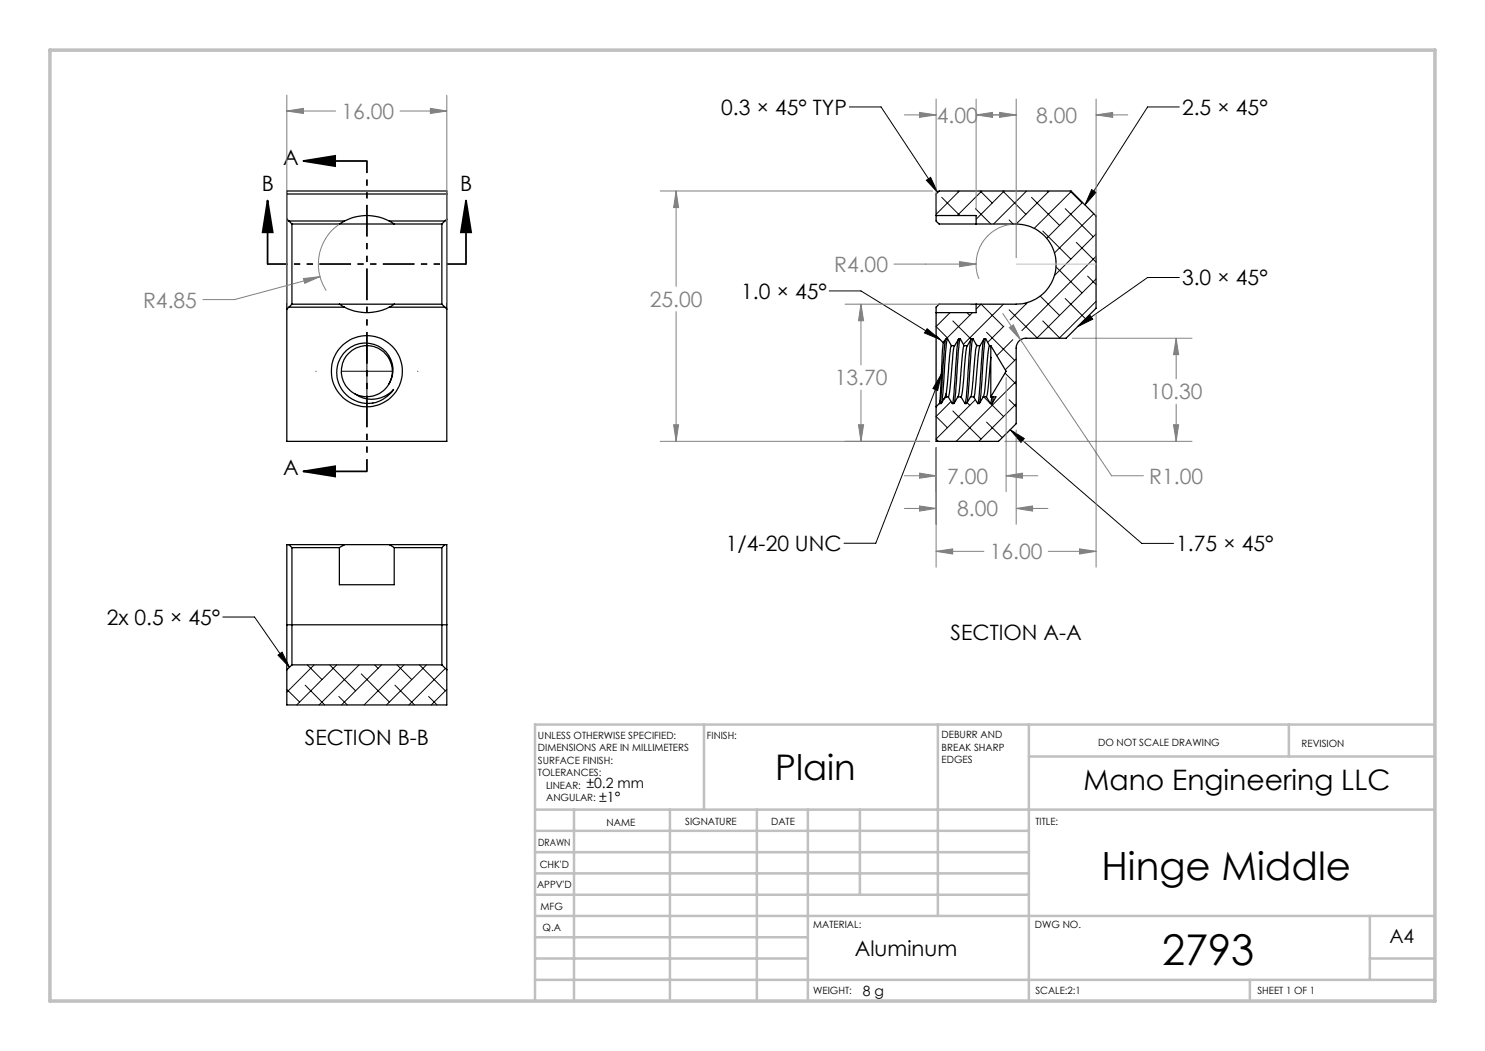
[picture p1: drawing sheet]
<svg xmlns="http://www.w3.org/2000/svg" width="297mm" height="210mm" viewBox="0 0 297 210" stroke-linecap="round" stroke-linejoin="round" font-family="sans-serif">
<g fill="none" stroke="#000" stroke-width=".25">
<path d="M57.4 38.8h32M57.4 43.8v18M57.4 43.8v-5.6h32v5.6M57.4 43.8l.4 .4M57.8 44.2h11.1M57.8 44.2l.6 .6M58.4 44.8v16M58.4 44.8h30M68.9 44.2a9.7 9.7 0 0 1 9 0M68.9 44.2l-1 .6M77.9 44.2l.9 .6M77.9 44.2h11.1"/>
<path d="M88.4 44.8v16M89.4 43.8v18M89.4 43.8l-1 1M187.2 43.1v.1a1.41 1.41 0 0 0 .6 1.6h15.4a8 8 0 0 1 8 8 8 8 0 0 1-8 8h-15.4a1.5 1.5 0 0 0-.6 1.6v.1M187.2 43.1v-4.3l.6-.6h26.4l5 5v18.4l-6 6h-8a1.93 1.93 0 0 0-2 2v15.1l-3.5 3.5h-12.5v-6.9M187.2 43.1h8v1.7M57.4 61.8v26.4h32v-26.4M57.8 61.4h11.1M57.8 61.4l-.4 .4M58.4 60.8h30M58.4 60.8l-.6 .6M67.9 60.8l1 .6"/>
<path d="M68.9 61.4a9.7 9.7 0 0 0 9 0M69.3 70a5.5 5.5 0 0 1 7.8 .2 5.5 5.5 0 0 1-.4 7.9 5.3 5.3 0 0 1-5.7 .6 5.8 5.8 0 0 0 7.7-.9 6.2 6.2 0 0 1-9.1 1.4 6.2 6.2 0 0 1-.3-9.2zM77.7 76.8l.3-.6 .5-1.5a5.1 5.1 0 0 0-4.3-5.6h-.6a5.2 5.2 0 0 0-4.3 2 5.1 5.1 0 0 0 1.7 7.6M77.9 61.4h11.1M78.8 60.8l-.9 .6M88.4 60.8l1 1M187.2 67.1v14.2M187.2 67.1l1.5 1.4M187.2 62.5v4.6M188.7 68.5l-.2 1.5-.6 10.6M188.8 79.7l-.6 .9h-.3M189.1 67.8l-.3 2.5a81.8 81.8 0 0 1-.9 10.3"/>
<path d="M189.2 78.7v.6M189.2 78.7l-.4 1M189.2 79.3h.5M189.2 79.3l-.4 .4M189.5 67.7h-.3l-.5 .8M189.5 67.7l.8 1.4M189.5 67.7a14.8 14.8 0 0 0-.5 4.6l-.4 6.1-.3 2.1M189.7 79.3l.8 1.3M190.3 69.1l-.4 2.1-.7 7.5M190.3 69.1h.6M190.9 69.1a7.9 7.9 0 0 0-.4 3.2l-.3 3.4a10.8 10.8 0 0 1-.5 3.6M191.6 79.3l-.8 1.3h-.3"/>
<path d="M191.6 79.3h.6M191.7 67.8l-.4 2.4-.5 8.2-.3 2.2M192.1 67.7h-.4l-.8 1.4M192.1 67.7l.7 1.4M192.1 67.7a14.8 14.8 0 0 0-.6 4.6l-.4 6.1-.2 2.1M192.2 79.3l.8 1.3M192.8 69.1l-.3 1.7-.6 7.1-.3 1.4M192.8 69.1h.7M193.5 69.1l-.4 1.8-.4 4.9a9.3 9.3 0 0 1-.5 3.5M194.1 79.3l-.8 1.3h-.3M194.1 79.3h.6M194.2 67.8l-.2 1.6-.7 9.8-.3 1.4"/>
<path d="M194.6 67.7h-.3l-.8 1.4M194.6 67.7a14.8 14.8 0 0 0-.5 4.6l-.4 6.1-.3 2.1M194.6 67.7l.8 1.4M194.7 79.3l.8 1.3M195.2 60.8v1.7h-8M195.4 69.1l-.3 1.1-.6 7.5-.4 1.6M195.4 69.1h.6M196 69.1l-.3 1.9-.7 7.6-.3 .7M196.6 79.3l-.7 1.3h-.4M196.6 79.3h.7M196.7 67.8l-.3 2.5a88.6 88.6 0 0 1-.9 10.3M197.1 67.7h-.3l-.8 1.4"/>
<path d="M197.1 67.7a14.8 14.8 0 0 0-.5 4.6l-.4 6.1-.3 2.1M197.1 67.7l.8 1.4M197.3 79.3l.8 1.3M197.9 69.1l-.2 1-.3 2.8a30.8 30.8 0 0 1-.7 6.3l-.1 .1M197.9 69.1h.3M198.2 71.4l-.4 4.6a9.2 9.2 0 0 1-.5 3.3M198.2 69.1v2.3M198.2 79.3h1l-.8 1.3h-.3M198.2 71.4v7.9M198.2 69.1l3 5.1-3 5.1M198.3 79.3l-.2 1.3M198.6 79.3l-.1 1.2"/>
<path d="M187.9 80.6h.1M187.9 80.6l-.7 .7M57.8 108.8l.6 .6M58.4 109.4v23.4M58.4 109.4h9.5M67.9 109.4v7.4h10.9v-7.4M68.9 108.8l-1 .6M77.9 108.8l.9 .6M78.8 109.4h9.6M88.4 109.4v23.4M89 108.8l-.6 .6M57.4 124.8v9"/>
<path d="M57.4 124.8v-16h32v32.1h-32v-7.1M57.4 124.8h32M58.4 132.8l-1 1M58.4 132.8h30M88.4 132.8l1 1"/>
<circle cx="73.4" cy="74.2" r="7.1"/>
</g>
<g fill="none" stroke="#000" stroke-width=".2">
<path d="M169.9 21.4h6.3l11.3 17.1M185.3 36l.8-.6 1.4 3.1zM188.3 39.4l3.7 3.7M191.6 38.2l.1 .1M191.9 38.2l-4.7 4.6M196 38.2l2.4 2.4M196.4 38.2l-4.9 4.9M200.6 38.2l4.6 4.6M200.8 38.2l-5.6 5.6M205.3 38.2l-6.6 6.6M206.3 39.4l5.6 5.6M209.5 38.2l.2 .1"/>
<path d="M209.8 38.2l-6.6 6.6M214 38.2l2.4 2.4M214.3 38.2l-7.5 7.4M218.3 37.9l.9 .5-2.2 2.6zM235.9 21.4h-6.4l-12.5 19.6M165.8 58.1h6.4l15.8 9.7M195.1 41.7l3.1 3.1M201.8 43.9l.8 .9M208 59.2l3.9 3.8M208.6 46.2l5.6 5.6M211.2 53.3l5.2 5.2M213 59.6l4 4"/>
<path d="M213 41.7l5.7 5.6M215.3 48.4l3.9 4M216.5 40.5l-7.2 7.1M217.5 55.2l1.7 1.7M218.8 42.7l-7.9 7.8M219.2 46.7l-8.3 8.4M219.2 51.2l-14.8 14.9M219.2 55.7l-11.8 11.9M235.9 55.4h-6.4l-14 9.9M63.2 74.2h.1M68.3 74.2h10.2M73.4 64h.1"/>
<path d="M73.4 69.1v10.2M83.5 74.2h.1M185.4 65.7l2.6 2.1-3.1-1.3zM188.3 74.7l-.8 3.3-.9-.4zM188.3 74.7l-13.1 33.8h-6.4M189.1 67.9l-.5 .5M190 62.5l-2.8 2.8 2.3 2.2M190.6 64.1l3.6 3.7M193.4 62.5l.6 .5M194.5 62.5l-5.2 5.2M195.1 79.9l-7.9 7.8 .5 .5M195.2 61.8l1-1 4.5 4.5"/>
<path d="M195.2 68.8l.3 .3M196.7 79.3l1.3 1.3M197.3 66.4l5.6 5.6M200.7 60.8l-8 8M200.8 65.2l-3.2 3.2M201 74.5l2.2 2.3M201.8 79.9l1.4 1.4M201.8 61.9l5.6 5.6M202.6 67.9l-3.2 3.2M203.2 71.7l-2.2 2.2M203.2 76.2l-12 12M205 60.6l.2 .2"/>
<path d="M205.5 60.4l-3.5 3.5M208.6 64.1l3.4 3.5M215.5 65.3l2.4-2.4 .6 .9zM219.2 60.2l-7.4 7.4M73.4 84.3v.1M190.2 80.2l-3 3 2.3 2.3M190.6 82.1l5.6 5.6M193.4 80.5l.6 .5M197.3 84.3l3.1 3.1M198.1 80.6l2.6 2.6M202 85.9l2.9 1.7-.7 .8zM202 85.9l26.4 22.7h6.3"/>
<path d="M203.2 80.7l-7.4 7.5M44.6 123.3h6.3l7 10M55.6 130.9l.8-.6 1.5 3zM57.4 137.8l2.5 2.5M61 136.9l3.9 4M61.5 132.8l2.9 3M62.8 132.8l-5.4 5.5M65.9 132.8l5.2 5.2M67.3 132.8l-8 8.1M67.8 139.2l1.7 1.7M71.8 132.8l-8 8.1M72.2 134.6l5.7 5.7"/>
<path d="M74.9 132.8l.7 .8M76.3 132.8l-8 8.1M79 136.9l3.9 4M79.4 132.8l2.9 3M80.8 132.8l-8 8.1M83.9 132.8l5.2 5.2M85.3 132.8l-8 8.1M85.7 139.2l1.7 1.7M89.1 133.6l-7.3 7.3M89.4 137.8l-3.1 3.1"/>
</g>
<path d="M60.7 32.2l6.3-1.1v2.1zM60.7 32.2h12.7M53.5 40.1l1 6.3h-2zM53.5 40.1v12.7M93.2 40.1l1 6.3h-2zM93.2 40.1v12.7M60.7 94.2l6.3-1v2zM60.7 94.2h12.7" fill="none" stroke="#000" stroke-width=".35"/>
<g fill="none" stroke="#808080" stroke-width=".2">
<path d="M57.4 19v41.5M89.4 19v41.5M187.2 19.8v22M195.2 19.8v22M203.2 19.8v31.7M219.2 19.8v31.7M57.4 22.2l3.3-.5v1zM57.4 22.2h9.7M80 22.2h9.4M86.1 21.7l3.3 .5-3.3 .5zM132 38.2h54.5M135.2 38.2l.5 3.3h-1z"/>
<path d="M135.2 38.2v19M180.9 23h6.3M183.9 22.5l3.3 .5-3.3 .5zM195.2 23l3.3-.5v1zM195.2 23h8M199.9 22.5l3.3 .5-3.3 .5zM219.2 23l3.3-.5v1zM219.2 23h6.4M60.7 55.7l3.3-.4-3 1.3zM64 55.3l-17.1 4.6h-6.3M67.8 44.8a9.7 9.7 0 0 0-2.5 13.3M178.8 52.8h16.4"/>
<path d="M191.9 52.3l3.3 .5-3.3 .5zM202 44.9a8 8 0 0 0-6.2 10.8M135.2 62.3v25.9M169 60.8h25M172.2 60.8l.5 3.3h-1zM172.2 60.8v12.1M172.2 78v10.2M200.6 62.6l3.5 5.3M201.2 75.5v22.7M201.9 65.5l.8-.6 1.4 3zM204.1 67.9l18.2 27.2h6.4M214.5 67.6h23.9"/>
<path d="M219.2 62.9v50.4M235.2 67.6l.5 3.3h-1zM235.2 67.6v8.1M132 88.2h53.9M134.7 84.9h1l-.5 3.3zM171.7 84.9h1l-.5 3.3zM180.9 95.1h6.3M183.9 94.5l3.3 .6-3.3 .5zM187.2 89.5v23.8M201 88.2h37.4M201.2 95.1l3.3-.6v1.1zM201.2 95.1h6.4"/>
<path d="M203.2 85.9v18.9M234.7 84.9h1l-.5 3.3zM235.2 80.7v7.5M180.9 101.6h6.3M183.9 101.1l3.3 .5-3.3 .5zM187.2 110.2l3.3-.5v1zM187.2 110.2h9.6M203.2 101.6l3.3-.5v1zM203.2 101.6h6.4M209.7 110.2h9.5M215.9 109.7l3.3 .5-3.3 .5z"/>
</g>
<path d="M73.4 32.2v62" fill="none" stroke="#000" stroke-width=".35" stroke-dasharray="6.4 1.3 1.3 1.3 1.3 1.3" stroke-dashoffset="3.9" stroke-linecap="butt"/>
<path d="M93.2 52.8h-39.7" fill="none" stroke="#000" stroke-width=".35" stroke-dasharray="6.4 1.3 1.3 1.3 1.3 1.3" stroke-dashoffset="2.4" stroke-linecap="butt"/>
<path d="M203.2 52.8h16" fill="none" stroke="#c0c0c0" stroke-width=".2"/>
<g fill="none" stroke="#c0c0c0" stroke-width=".5">
<path d="M140.8 144.8v17M187.6 144.8v38.2M205.8 144.8v55.2M205.8 151.2h81.2M257.8 144.8v6.4M287 144.8h-180v55.2M107 161.8h180M107 178.8h98.8M107 174.5h98.8M107 170.3h98.8M107 166h98.8M114.8 161.8v38.2"/>
<path d="M134 161.8v38.2M151.4 161.8v38.2M161.6 161.8v38.2M172 161.8v17M107 195.8h180M107 191.5h54.6M107 187.3h54.6M107 183h180M250 195.8v4.2M274 191.5h13M274 183v12.8"/>
</g>
<path d="M10 10h277v190h-277z" fill="none" stroke="#c0c0c0" stroke-width=".7"/>
<g fill="#000">
<path d="M60.7 32.2l6.3-1.1v2.1zM60.7 94.2l6.3-1v2zM93.2 40.1l1 6.3h-2zM53.5 40.1l1 6.3h-2z"/>
<path d="M188.3 74.7l-.8 3.3-.9-.4zM218.3 37.9l.9 .5-2.2 2.6zM215.5 65.3l2.4-2.4 .6 .9zM185.3 36l.8-.6 1.4 3.1zM202 85.9l2.9 1.7-.7 .8zM185.4 65.7l2.6 2.1-3.1-1.3zM55.6 130.9l.8-.6 1.5 3z"/>
</g>
<g fill="#808080">
<path d="M86.1 21.7l3.3 .5-3.3 .5zM57.4 22.2l3.3-.5v1zM60.7 55.7l.3 .9 3-1.3zM187.2 110.2l3.3-.5v1zM215.9 109.7l3.3 .5-3.3 .5zM183.9 101.1l3.3 .5-3.3 .5zM203.2 101.6l3.3-.5v1zM171.7 84.9h1l-.5 3.3zM172.2 60.8l.5 3.3h-1zM191.9 52.3v1l3.3-.5zM183.9 22.5l3.3 .5-3.3 .5zM195.2 23l3.3-.5v1zM135.2 38.2l.5 3.3h-1zM134.7 84.9h1l-.5 3.3zM201.9 65.5l2.2 2.4-1.4-3zM234.7 84.9h1l-.5 3.3zM235.2 67.6l.5 3.3h-1zM183.9 94.5l3.3 .6-3.3 .5zM201.2 95.1l3.3-.6v1.1z"/>
<path d="M199.9 22.5l3.3 .5-3.3 .5zM219.2 23l3.3-.5v1z"/>
</g>
<text font-size="8.5" x="232.4" y="192.7">2793</text>
<text font-size="7.8" x="220.3" y="175.8">Hinge Middle</text>
<text font-size="7.1" x="155.1" y="155.8">Plain</text>
<text font-size="5.6" x="216.7" y="157.8">Mano Engineering LLC</text>
<g font-size="4.2" fill="#808080">
<text x="68.3" y="23.8">16.00</text>
<text x="187.4" y="24.5">4.00</text>
<text x="207.2" y="24.5">8.00</text>
<text x="166.8" y="54.4">R4.00</text>
<text x="28.6" y="61.4">R4.85</text>
<text x="130" y="61.3">25.00</text>
<text x="166.9" y="77">13.70</text>
<text x="230" y="79.8">10.30</text>
<text x="189.4" y="96.6">7.00</text>
<text x="229.8" y="96.6">R1.00</text>
<text x="191.4" y="103.2">8.00</text>
<text x="198" y="111.8">16.00</text>
</g>
<g font-size="4.2">
<text x="144.2" y="23">0.3 × 45° TYP</text>
<text x="236.4" y="23">2.5 × 45°</text>
<text x="56.7" y="32.9">A</text>
<text x="52.3" y="38.3">B</text>
<text x="92" y="38.3">B</text>
<text x="148.2" y="59.7">1.0 × 45°</text>
<text x="236.4" y="57">3.0 × 45°</text>
<text x="56.7" y="94.9">A</text>
<text x="145.2" y="110.1">1/4-20 UNC</text>
<text x="235.2" y="110.2">1.75 × 45°</text>
<text x="21.4" y="124.9">2x 0.5 × 45°</text>
<text x="190.1" y="127.8">SECTION A-A</text>
<text x="61" y="148.9">SECTION B-B</text>
<text x="171" y="191.1">Aluminum</text>
</g>
<text font-size="3.9" x="277.9" y="188.5">A4</text>
<g font-size="2.8">
<text x="117.3" y="157.5">±0.2 mm</text>
<text x="119.8" y="160.3">±1°</text>
<text x="172.6" y="199">8 g</text>
</g>
<g font-size="2">
<text x="107.6" y="147.6">UNLESS OTHERWISE SPECIFIED:</text>
<text x="141.4" y="147.6">FINISH:</text>
<text x="188.3" y="147.5">DEBURR AND</text>
<text x="188.3" y="150">BREAK SHARP</text>
<text x="219.6" y="149">DO NOT SCALE DRAWING</text>
<text x="260.3" y="149.2">REVISION</text>
<text x="107.6" y="150.1">DIMENSIONS ARE IN MILLIMETERS</text>
<text x="107.6" y="152.6">SURFACE FINISH:</text>
<text x="107.6" y="155.1">TOLERANCES:</text>
<text x="188.3" y="152.5">EDGES</text>
<text x="109.2" y="157.6">LINEAR:</text>
<text x="109.2" y="160.1">ANGULAR:</text>
<text x="121.3" y="165">NAME</text>
<text x="137" y="164.9">SIGNATURE</text>
<text x="154.2" y="164.9">DATE</text>
<text x="207.1" y="164.9">TITLE:</text>
<text x="107.6" y="169.1">DRAWN</text>
<text x="107.9" y="173.3">CHK'D</text>
<text x="107.4" y="177.4">APPV'D</text>
<text x="108.1" y="181.8">MFG</text>
<text x="108.5" y="186">Q.A</text>
<text x="162.6" y="185.5">MATERIAL:</text>
<text x="207" y="185.5">DWG NO.</text>
<text x="162.6" y="198.6">WEIGHT:</text>
<text x="207.1" y="198.6">SCALE:2:1</text>
<text x="251.5" y="198.6">SHEET 1 OF 1</text>
</g>
</svg>
